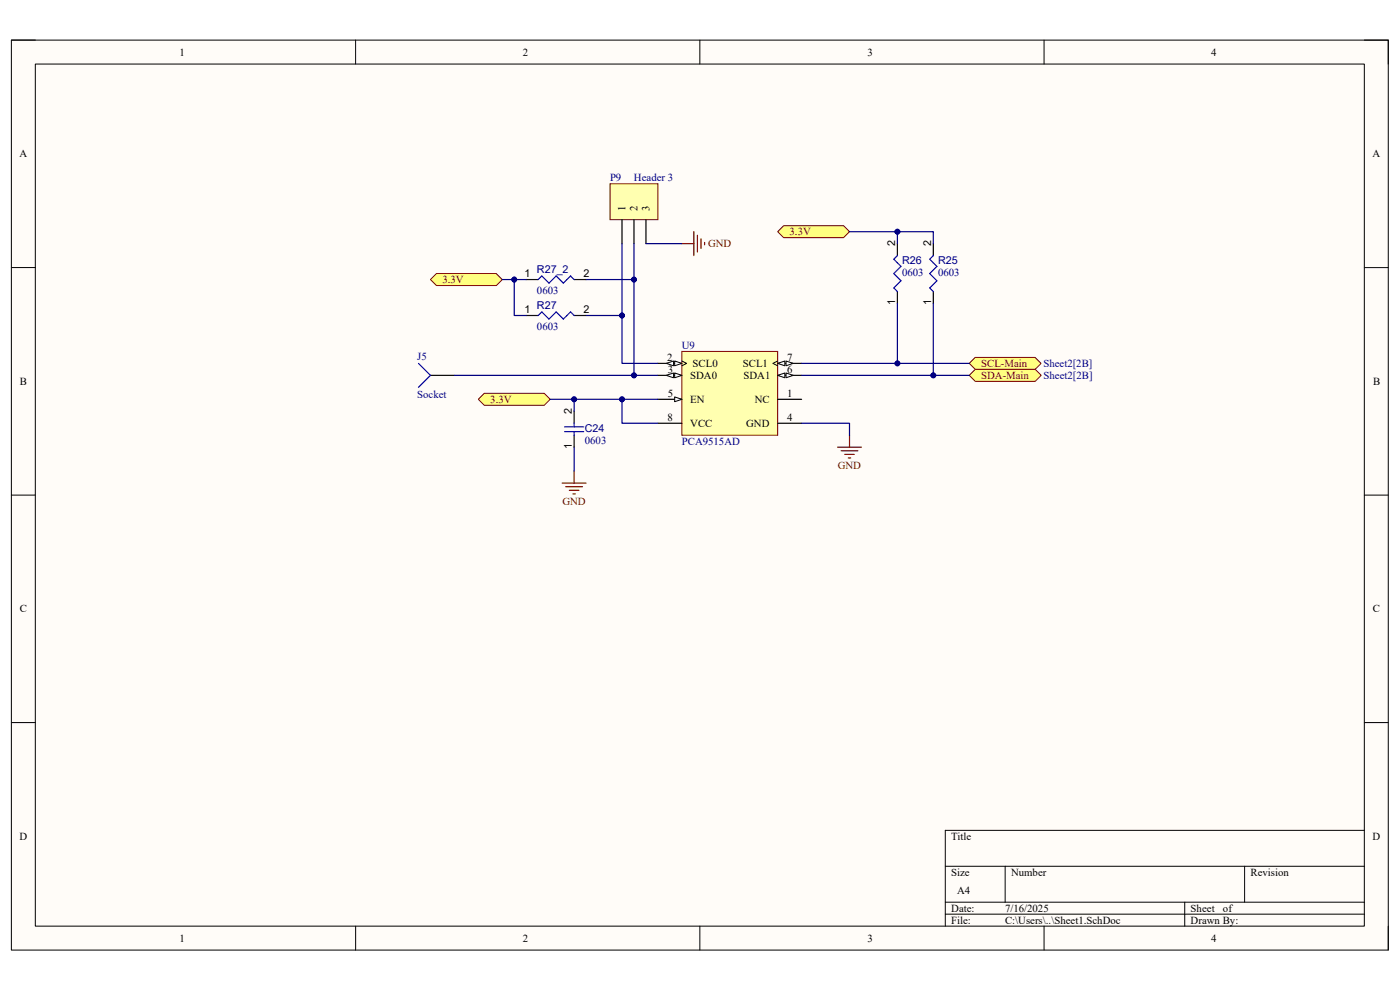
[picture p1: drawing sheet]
<svg xmlns="http://www.w3.org/2000/svg" width="297mm" height="210mm" viewBox="0 0 297 210" stroke-linecap="round" stroke-linejoin="round" font-family="sans-serif">
<path d="M2.4 8.5h292.1v193h-292.1z" fill-rule="evenodd" fill="#fffcf8"/>
<path d="M2.4 8.5h292.1v193h-292.1z" fill="none" stroke="#000" stroke-width=".21"/>
<path d="M7.5 13.6h281.9v182.9h-281.9z" fill-rule="evenodd" fill="#fffcf8"/>
<g fill="none" stroke="#000" stroke-width=".21">
<path d="M2.4 8.5h5.1M7.5 13.6h281.9v182.9h-281.9zM75.4 8.5v5.1M148.5 8.5v5.1M221.5 8.5v5.1M289.4 8.5h5.1v5.1M2.4 56.8h5.1M289.4 56.8h5.1M2.4 105h5.1M289.4 105h5.1M2.4 153.3h5.1M289.4 153.3h5.1"/>
<path d="M289.4 176.1h-88.9v20.4M75.4 196.5v5M148.5 196.5v5M200.5 183.8h88.9M200.5 191.4h88.9M200.5 193.9h88.9M213.2 183.8v7.6M221.5 196.5v5M251.3 191.4v5.1M264 183.8v7.6M294.5 196.5v5"/>
</g>
<path d="M144.7 74.5h20.3v17.8h-20.3z" fill-rule="evenodd" fill="#ffffb0"/>
<path d="M144.7 74.5h20.3v17.8h-20.3z" fill="none" stroke="#800000" stroke-width=".21"/>
<path d="M139.6 77.1h5.1M165 84.7h5.1" fill="none" stroke="#000" stroke-width=".25"/>
<path d="M143.1 76.6l1.6 .5-1.6 .5z" fill="#f8fcff"/>
<path d="M143.1 76.6l1.6 .5-1.6 .5z" fill="none" stroke="#000" stroke-width=".21"/>
<path d="M141.4 77.1l1.5-.5v1z" fill="#f8fcff"/>
<path d="M141.4 77.1l1.5-.5v1zM144.7 76.6l1 .5-1 .5" fill="none" stroke="#000" stroke-width=".21"/>
<path d="M139.6 79.6h5.1" fill="none" stroke="#000" stroke-width=".25"/>
<path d="M143.1 79.1l1.6 .5-1.6 .5z" fill="#f8fcff"/>
<path d="M143.1 79.1l1.6 .5-1.6 .5z" fill="none" stroke="#000" stroke-width=".21"/>
<path d="M141.4 79.6l1.5-.5v1z" fill="#f8fcff"/>
<path d="M141.4 79.6l1.5-.5v1z" fill="none" stroke="#000" stroke-width=".21"/>
<path d="M139.6 84.7h5.1M165 89.8h5.1" fill="none" stroke="#000" stroke-width=".25"/>
<path d="M143.1 84.2l1.6 .5-1.6 .5z" fill="#f8fcff"/>
<path d="M143.1 84.2l1.6 .5-1.6 .5z" fill="none" stroke="#000" stroke-width=".21"/>
<path d="M165 79.6h5.1" fill="none" stroke="#000" stroke-width=".25"/>
<path d="M165 79.6l1.5-.5v1z" fill="#f8fcff"/>
<path d="M165 79.6l1.5-.5v1z" fill="none" stroke="#000" stroke-width=".21"/>
<path d="M166.8 79.1l1.5 .5-1.5 .5z" fill="#f8fcff"/>
<path d="M166.8 79.1l1.5 .5-1.5 .5z" fill="none" stroke="#000" stroke-width=".21"/>
<path d="M165 77.1h5.1" fill="none" stroke="#000" stroke-width=".25"/>
<path d="M165 77.1l1.5-.5v1z" fill="#f8fcff"/>
<path d="M165 77.1l1.5-.5v1z" fill="none" stroke="#000" stroke-width=".21"/>
<path d="M166.8 76.6l1.5 .5-1.5 .5z" fill="#f8fcff"/>
<path d="M165 76.6l-1 .5 1 .5M166.8 76.6l1.5 .5-1.5 .5z" fill="none" stroke="#000" stroke-width=".21"/>
<path d="M139.6 89.8h5.1" fill="none" stroke="#000" stroke-width=".25"/>
<path d="M165 49.1l1.3-1.2h12.7l1.2 1.2-1.2 1.3h-12.7z" fill-rule="evenodd" fill="#ffff80"/>
<path d="M165 49.1l1.3-1.2h12.7l1.2 1.2-1.2 1.3h-12.7z" fill="none" stroke="#800000" stroke-width=".21"/>
<path d="M205.6 77.1l1.3-1.3h12.7l1.3 1.3-1.3 1.3h-12.7z" fill-rule="evenodd" fill="#ffff80"/>
<path d="M205.6 77.1l1.3-1.3h12.7l1.3 1.3-1.3 1.3h-12.7z" fill="none" stroke="#800000" stroke-width=".21"/>
<path d="M205.6 79.6l1.3-1.2h12.7l1.3 1.2-1.3 1.3h-12.7z" fill-rule="evenodd" fill="#ffff80"/>
<path d="M205.6 79.6l1.3-1.2h12.7l1.3 1.2-1.3 1.3h-12.7z" fill="none" stroke="#800000" stroke-width=".21"/>
<path d="M92.6 58h12.7l1.3 1.3-1.3 1.3h-12.7l-1.3-1.3z" fill-rule="evenodd" fill="#ffff80"/>
<path d="M92.6 58h12.7l1.3 1.3-1.3 1.3h-12.7l-1.3-1.3z" fill="none" stroke="#800000" stroke-width=".21"/>
<path d="M102.7 83.4h12.7l1.3 1.3-1.3 1.3h-12.7l-1.2-1.3z" fill-rule="evenodd" fill="#ffff80"/>
<path d="M102.7 83.4h12.7l1.3 1.3-1.3 1.3h-12.7l-1.2-1.3z" fill="none" stroke="#800000" stroke-width=".21"/>
<g fill="none" stroke="#800000" stroke-width=".25">
<path d="M144.7 51.7h2.5M147.2 49.1v5.1M148 49.9v3.6M148.7 50.7v2M149.5 51.4v.5M121.8 99.9v2.6M177.7 94.9h5.1M178.4 95.6h3.6M179.2 96.4h2M180 97.2h.5M180.2 92.3v2.6M119.3 102.5h5"/>
<path d="M120 103.3h3.6M120.8 104h2M121.5 104.8h.6"/>
</g>
<path d="M111.6 59.3h2.6M121.8 59.3h2.5M190.4 51.7v2.5M198 51.7v2.5M91.3 79.6h5.1M111.6 66.9h2.6M121.8 66.9h2.5M190.4 61.8v2.6M198 61.8v2.6M121.8 87.2v2.6M121.8 92.3v2.6" fill="none" stroke="#000" stroke-width=".25"/>
<path d="M114.2 59.3l.7-.8 1.6 1.6 1.5-1.6 1.5 1.6 1.5-1.6 .8 .8M190.4 54.2l-.8 .8 1.5 1.5-1.5 1.5 1.5 1.6-1.5 1.5 .8 .7M198 54.2l-.8 .8 1.6 1.5-1.6 1.5 1.6 1.6-1.6 1.5 .8 .7M88.8 77.1l2.5 2.5-2.5 2.6M114.2 66.9l.7-.7 1.6 1.5 1.5-1.5 1.5 1.5 1.5-1.5 .8 .7M119.8 90.6h4M119.8 91.6h4M121.8 89.8v.8M121.8 91.6v.7" fill="none" stroke="#00f" stroke-width=".25"/>
<path d="M129.4 39h10.2v7.6h-10.2z" fill-rule="evenodd" fill="#ffffb0"/>
<path d="M129.4 39h10.2v7.6h-10.2z" fill="none" stroke="#800000" stroke-width=".21"/>
<path d="M132 46.6v5.1M134.5 46.6v5.1M137 46.6v5.1" fill="none" stroke="#000" stroke-width=".25"/>
<path d="M106.6 59.3h5" fill="none" stroke="#000080" stroke-width=".25"/>
<circle cx="109.1" cy="59.3" r=".51" fill="#000080"/>
<circle cx="109.1" cy="59.3" r=".51" fill="none" stroke="#000080" stroke-width=".21"/>
<path d="M109.1 59.3v7.6h2.5" fill="none" stroke="#000080" stroke-width=".25"/>
<circle cx="109.1" cy="59.3" r=".51" fill="#000080"/>
<circle cx="109.1" cy="59.3" r=".51" fill="none" stroke="#000080" stroke-width=".21"/>
<path d="M96.4 79.6h43.2" fill="none" stroke="#000080" stroke-width=".25"/>
<circle cx="134.5" cy="79.6" r=".51" fill="#000080"/>
<circle cx="134.5" cy="79.6" r=".51" fill="none" stroke="#000080" stroke-width=".21"/>
<path d="M134.5 59.3v20.3" fill="none" stroke="#000080" stroke-width=".25"/>
<circle cx="134.5" cy="79.6" r=".51" fill="#000080"/>
<circle cx="134.5" cy="79.6" r=".51" fill="none" stroke="#000080" stroke-width=".21"/>
<circle cx="134.5" cy="59.3" r=".51" fill="#000080"/>
<circle cx="134.5" cy="59.3" r=".51" fill="none" stroke="#000080" stroke-width=".21"/>
<path d="M132 51.7v25.4h7.6" fill="none" stroke="#000080" stroke-width=".25"/>
<circle cx="132" cy="66.9" r=".51" fill="#000080"/>
<circle cx="132" cy="66.9" r=".51" fill="none" stroke="#000080" stroke-width=".21"/>
<path d="M124.3 66.9h7.7" fill="none" stroke="#000080" stroke-width=".25"/>
<circle cx="132" cy="66.9" r=".51" fill="#000080"/>
<circle cx="132" cy="66.9" r=".51" fill="none" stroke="#000080" stroke-width=".21"/>
<path d="M116.7 84.7h22.9" fill="none" stroke="#000080" stroke-width=".25"/>
<circle cx="132" cy="84.7" r=".51" fill="#000080"/>
<circle cx="132" cy="84.7" r=".51" fill="none" stroke="#000080" stroke-width=".21"/>
<circle cx="121.8" cy="84.7" r=".51" fill="#000080"/>
<circle cx="121.8" cy="84.7" r=".51" fill="none" stroke="#000080" stroke-width=".21"/>
<path d="M132 84.7v5.1h7.6" fill="none" stroke="#000080" stroke-width=".25"/>
<circle cx="132" cy="84.7" r=".51" fill="#000080"/>
<circle cx="132" cy="84.7" r=".51" fill="none" stroke="#000080" stroke-width=".21"/>
<path d="M180.2 49.1h17.8v2.6M170.1 89.8h10.1v2.5" fill="none" stroke="#000080" stroke-width=".25"/>
<circle cx="190.4" cy="49.1" r=".51" fill="#000080"/>
<circle cx="190.4" cy="49.1" r=".51" fill="none" stroke="#000080" stroke-width=".21"/>
<path d="M170.1 79.6h35.5" fill="none" stroke="#000080" stroke-width=".25"/>
<circle cx="198" cy="79.6" r=".51" fill="#000080"/>
<circle cx="198" cy="79.6" r=".51" fill="none" stroke="#000080" stroke-width=".21"/>
<path d="M170.1 77.1h35.5" fill="none" stroke="#000080" stroke-width=".25"/>
<circle cx="190.4" cy="77.1" r=".51" fill="#000080"/>
<circle cx="190.4" cy="77.1" r=".51" fill="none" stroke="#000080" stroke-width=".21"/>
<path d="M198 64.4v15.2" fill="none" stroke="#000080" stroke-width=".25"/>
<circle cx="198" cy="79.6" r=".51" fill="#000080"/>
<circle cx="198" cy="79.6" r=".51" fill="none" stroke="#000080" stroke-width=".21"/>
<path d="M190.4 64.4v12.7" fill="none" stroke="#000080" stroke-width=".25"/>
<circle cx="190.4" cy="77.1" r=".51" fill="#000080"/>
<circle cx="190.4" cy="77.1" r=".51" fill="none" stroke="#000080" stroke-width=".21"/>
<path d="M190.4 49.1v2.6" fill="none" stroke="#000080" stroke-width=".25"/>
<circle cx="190.4" cy="49.1" r=".51" fill="#000080"/>
<circle cx="190.4" cy="49.1" r=".51" fill="none" stroke="#000080" stroke-width=".21"/>
<path d="M121.8 84.7v2.5" fill="none" stroke="#000080" stroke-width=".25"/>
<circle cx="121.8" cy="84.7" r=".51" fill="#000080"/>
<circle cx="121.8" cy="84.7" r=".51" fill="none" stroke="#000080" stroke-width=".21"/>
<path d="M134.5 51.7v7.6h-10.2M137 51.7h7.7" fill="none" stroke="#000080" stroke-width=".25"/>
<circle cx="134.5" cy="59.3" r=".51" fill="#000080"/>
<circle cx="134.5" cy="59.3" r=".51" fill="none" stroke="#000080" stroke-width=".21"/>
<path d="M121.8 94.9v5" fill="none" stroke="#000080" stroke-width=".25"/>
<g font-size="2.3">
<text x="38.1" y="11.8">1</text>
<text x="110.9" y="11.8">2</text>
<text x="184" y="11.8">3</text>
<text x="256.9" y="11.8">4</text>
<text x="4.1" y="33.4">A</text>
<text x="291.2" y="33.4">A</text>
<text x="132.7" y="44.8" transform="rotate(-90 132.7 44.8)">1</text>
<text x="135.3" y="44.8" transform="rotate(-90 135.3 44.8)">2</text>
<text x="137.8" y="44.8" transform="rotate(-90 137.8 44.8)">3</text>
<text x="189.9" y="52.2" transform="rotate(-90 189.9 52.2)">2</text>
<text x="197.5" y="52.2" transform="rotate(-90 197.5 52.2)">2</text>
<text x="111.3" y="58.8">1</text>
<text x="123.8" y="58.8">2</text>
<text x="189.9" y="64.7" transform="rotate(-90 189.9 64.7)">1</text>
<text x="197.5" y="64.7" transform="rotate(-90 197.5 64.7)">1</text>
<text x="111.3" y="66.5">1</text>
<text x="123.8" y="66.5">2</text>
<text x="141.6" y="76.6">2</text>
<text x="146.9" y="77.9">SCL0</text>
<text x="157.6" y="77.9">SCL1</text>
<text x="167" y="76.6">7</text>
<text x="4.2" y="81.7">B</text>
<text x="141.7" y="79.1">3</text>
<text x="146.4" y="80.4">SDA0</text>
<text x="157.7" y="80.4">SDA1</text>
<text x="167" y="79.1">6</text>
<text x="291.3" y="81.7">B</text>
<text x="121.3" y="87.8" transform="rotate(-90 121.3 87.8)">2</text>
<text x="141.6" y="89.3">8</text>
<text x="141.6" y="84.2">5</text>
<text x="146.4" y="85.5">EN</text>
<text x="160.1" y="85.5">NC</text>
<text x="167" y="84.2">1</text>
<text x="167" y="89.3">4</text>
<text x="121.3" y="95.2" transform="rotate(-90 121.3 95.2)">1</text>
<text x="146.4" y="90.6">VCC</text>
<text x="158.3" y="90.6">GND</text>
<text x="4.2" y="129.9">C</text>
<text x="291.3" y="129.9">C</text>
<text x="4.1" y="178.2">D</text>
<text x="201.8" y="178.2">Title</text>
<text x="291.2" y="178.2">D</text>
<text x="201.8" y="185.8">Size</text>
<text x="214.5" y="185.8">Number</text>
<text x="265.3" y="185.8">Revision</text>
<text x="203.1" y="189.6">A4</text>
<text x="201.8" y="193.4">Date:</text>
<text x="201.8" y="196">File:</text>
<text x="213.2" y="196">C:\Users\..\Sheet1.SchDoc</text>
<text x="213.2" y="193.4">7/16/2025</text>
<text x="252.6" y="196">Drawn By:</text>
<text x="252.6" y="193.4">Sheet</text>
<text x="259.5" y="193.4">of</text>
<text x="38.1" y="199.8">1</text>
<text x="110.9" y="199.8">2</text>
<text x="184" y="199.8">3</text>
<text x="256.9" y="199.8">4</text>
</g>
<g font-size="2.3" fill="#000080">
<text x="129.4" y="38.5">P9</text>
<text x="134.5" y="38.5">Header 3</text>
<text x="113.9" y="57.8">R27_2</text>
<text x="191.4" y="58.5">0603</text>
<text x="191.4" y="56">R26</text>
<text x="199" y="58.5">0603</text>
<text x="199" y="56">R25</text>
<text x="113.9" y="65.4">R27</text>
<text x="113.9" y="62.4">0603</text>
<text x="113.9" y="70">0603</text>
<text x="88.5" y="76.3">J5</text>
<text x="144.7" y="74">U9</text>
<text x="221.4" y="77.9">Sheet2[2B]</text>
<text x="221.4" y="80.4">Sheet2[2B]</text>
<text x="88.5" y="84.5">Socket</text>
<text x="124.1" y="94.1">0603</text>
<text x="124.1" y="91.6">C24</text>
<text x="144.7" y="94.4">PCA9515AD</text>
</g>
<g font-size="2.3" fill="#800000">
<text x="150.2" y="52.5">GND</text>
<text x="167.5" y="49.9">3.3V</text>
<text x="93.9" y="60.1">3.3V</text>
<text x="208.2" y="77.9">SCL-Main</text>
<text x="208.2" y="80.4">SDA-Main</text>
<text x="104" y="85.5">3.3V</text>
<text x="177.8" y="99.4">GND</text>
<text x="119.3" y="107.1">GND</text>
</g>
</svg>
